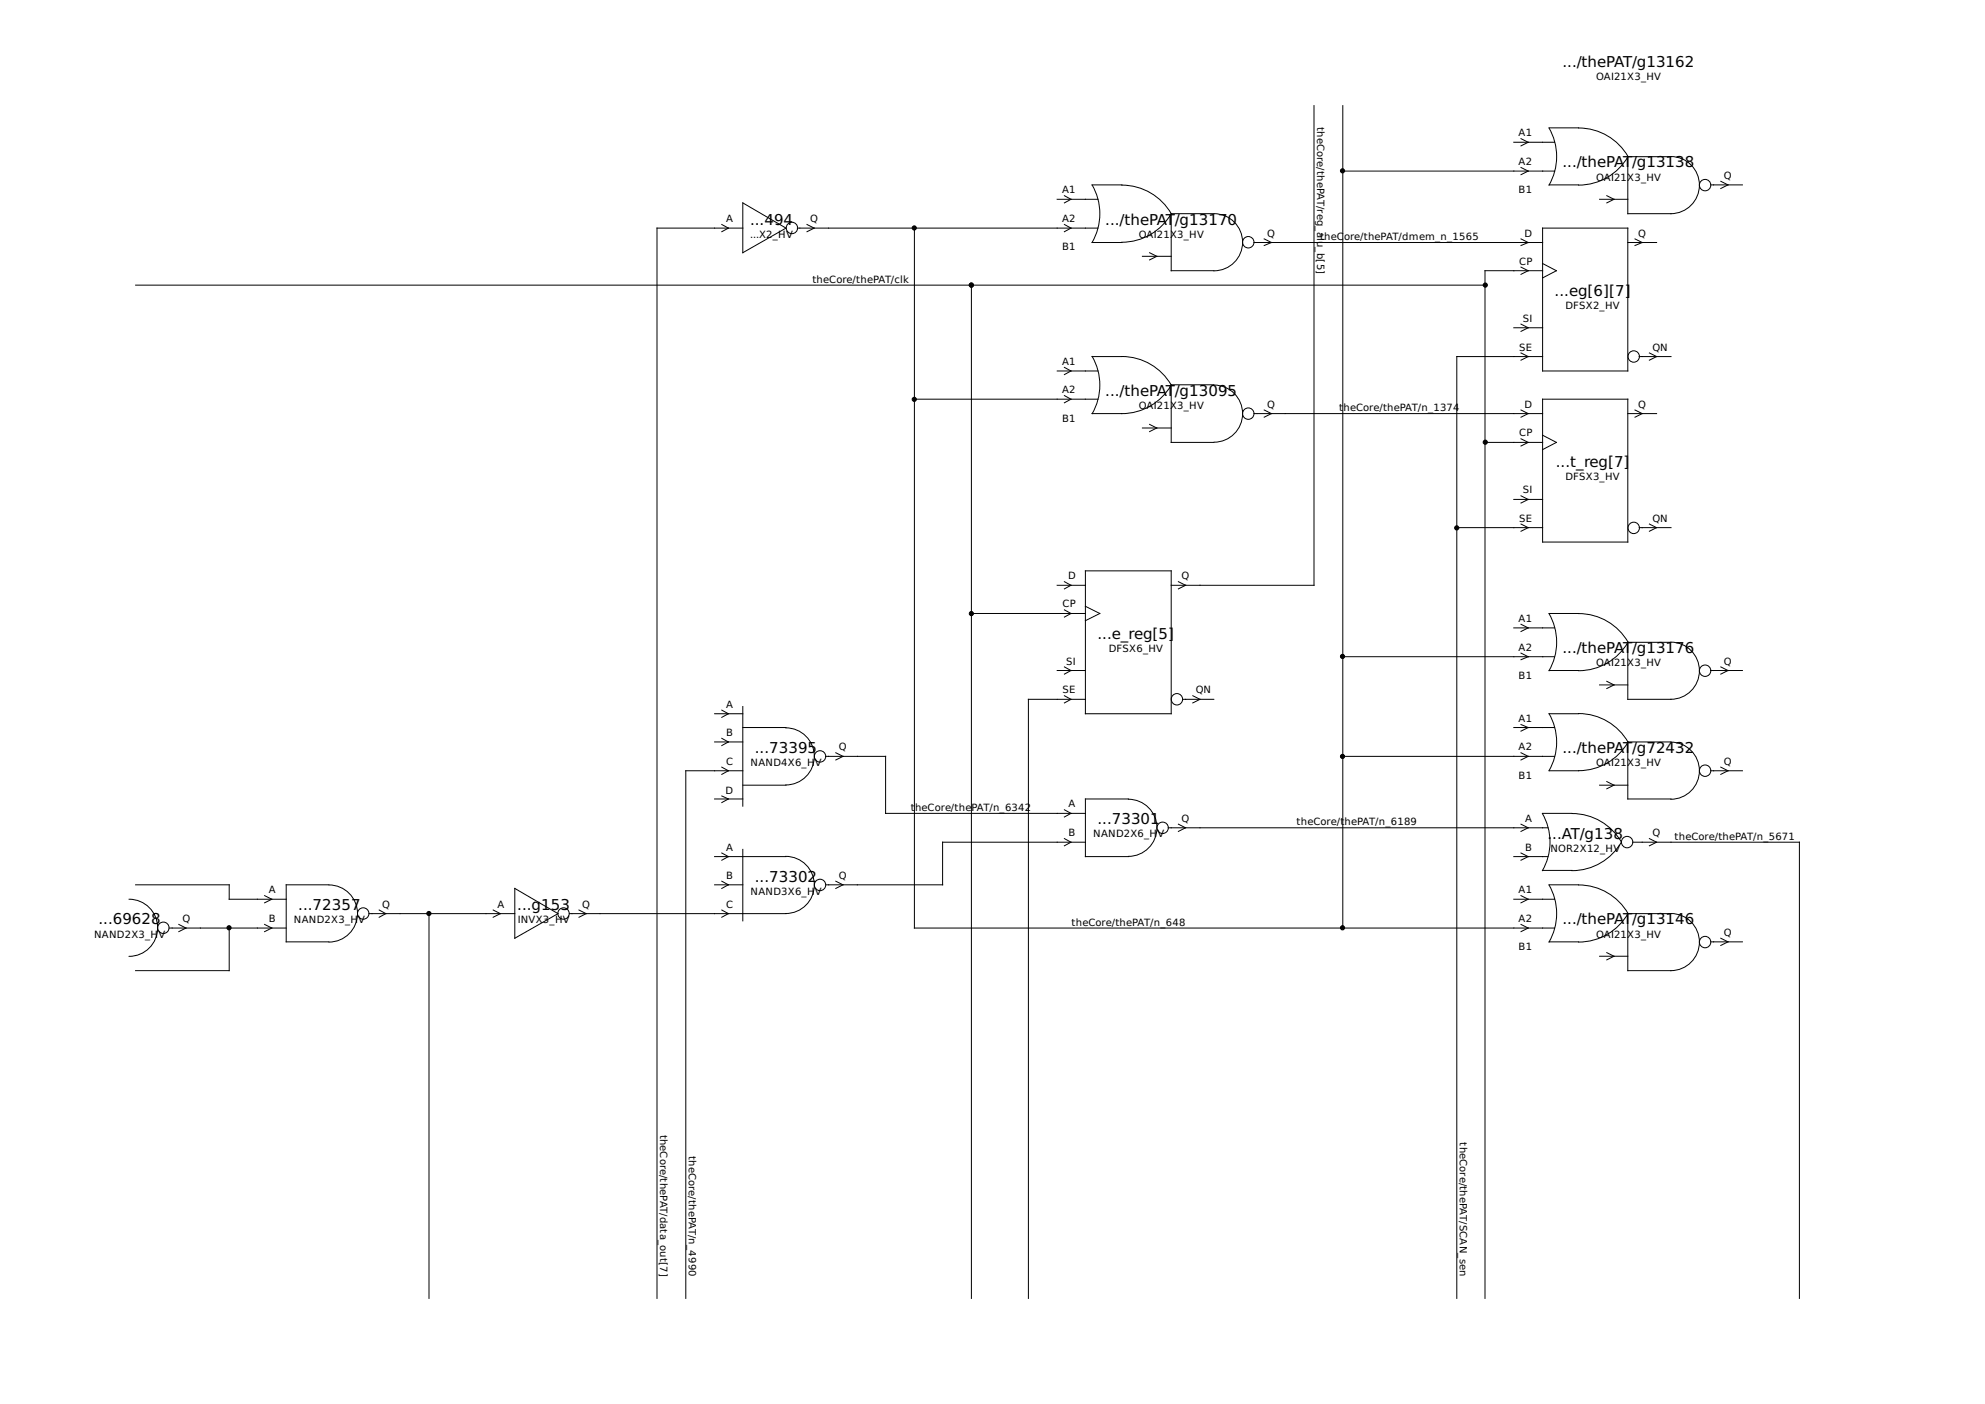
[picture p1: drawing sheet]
<svg xmlns="http://www.w3.org/2000/svg" width="420mm" height="297mm" viewBox="0 0 420 297" stroke-linecap="round" stroke-linejoin="round" font-family="sans-serif">
<g fill="none" stroke="#000" stroke-width=".21">
<path d="M231.1 39.1h6.4M231.2 39.2a12.1 12.1 0 0 1 0 12.1M237.4 39.2a12.1 12.1 0 0 1 10.5 6M278.1 22.4v101.4h-30.2M284.2 36.2h44.9M284.2 22.4v173.9M320.4 30.1h8.7M321.9 29.3l1.6 .8-1.6 .8M321.9 35.4l1.6 .8-1.6 .8M327.9 27.1a12.1 12.1 0 0 1 0 12.1M327.9 27.1h6.2M327.9 39.1h6.2"/>
<path d="M334.1 27.1a12.1 12.1 0 0 1 10.5 6 12.1 12.1 0 0 1-10.5 6.1M353.7 33.1a6 6 0 0 1 6 6.1 6 6 0 0 1-6 6M353.7 33.1h-9.1v12.1h9.1M362.1 39.1h6.7M364.2 38.4l1.6 .7-1.6 .8M152.8 47.5l1.4 .8-1.4 .7M157.2 42.9l9.2 5.4-9.2 5.2zM157.2 48.3h-18.1v226.4M168.8 48.3h63.6M170.8 47.5l1.5 .8-1.5 .7M193.5 48.3v148h135.6M223.8 42.2h8.6"/>
<path d="M225.3 41.4l1.4 .8-1.4 .7M225.3 47.5l1.4 .8-1.4 .7M231.1 51.3h6.4M241.8 54.2h6.1M243.3 53.5l1.6 .7-1.6 .8M247.9 45.2h9M247.9 45.2v12.1h9M247.9 45.2a12.1 12.1 0 0 1-10.5 6.1M257 45.2a6 6 0 0 1 6 6.1 6 6 0 0 1-6 6M265.4 51.3h61.1M267.6 50.5l1.5 .8-1.5 .6M321.9 50.5l1.6 .8-1.6 .6"/>
<path d="M321.9 56.5l1.6 .8-1.6 .7M326.5 48.3h18.1v30.2h-18.1zM326.5 55.8l2.9 1.5-2.9 1.5M326.5 57.3h-12.2v217.4M338.6 42.2h6M340.1 41.4l1.5 .8-1.5 .7M344.6 51.3h6M346.1 50.5l1.5 .8-1.5 .6M28.7 60.3h285.6M205.6 60.3v214.4M223.8 78.5h8.6M225.3 77.7l1.4 .8-1.4 .7"/>
<path d="M231.1 75.4h6.4M231.2 75.4a12.1 12.1 0 0 1 0 12.1M237.4 75.4a12.1 12.1 0 0 1 10.5 6.1M320.4 69.3h6.1M321.9 74.7l1.6 .7-1.6 .8M321.9 68.6l1.6 .7-1.6 .8M326.5 75.4h-18.1v199.3M347 75.4h6.7M349.1 74.7l1.5 .7-1.5 .8M193.5 84.5h38.9M225.3 83.7l1.4 .8-1.4 .7M231.1 87.5h6.4"/>
<path d="M241.8 90.6h6.1M243.3 89.8l1.6 .8-1.6 .7M247.9 81.5a12.1 12.1 0 0 1-10.5 6M256.9 81.4h-9v12.2h9M257 81.5a6 6 0 0 1 6 6 6 6 0 0 1-6 6.1M265.4 87.5h61.1M267.6 86.7l1.5 .8-1.5 .8M314.3 93.6h12.2M321.9 86.7l1.6 .8-1.6 .8M321.9 92.8l1.6 .8-1.6 .8M326.5 84.5h18.1v30.2h-18.1zM326.5 92.1l2.9 1.5-2.9 1.5"/>
<path d="M344.6 87.5h6M346.1 86.7l1.5 .8-1.5 .8M308.4 111.6h18.1M320.4 105.7h6.1M321.9 104.9l1.6 .8-1.6 .7M321.9 110.9l1.6 .7-1.6 .8M347 111.6h6.7M349.1 110.9l1.5 .7-1.5 .8M205.6 129.8h24.1M223.8 123.8h5.9M225.3 123.1l1.4 .7-1.4 .8M225.3 129l1.4 .8-1.4 .8"/>
<path d="M229.7 120.8h18.2v30.2h-18.2zM229.7 128.3l3.1 1.5-3.1 1.5M249.4 123.1l1.6 .7-1.6 .8M284.2 138.9h44.9M320.4 132.8h8.7M321.9 132.1l1.6 .7-1.6 .8M321.9 138.2l1.6 .7-1.6 .7M327.9 129.8a12.1 12.1 0 0 1 0 12.1M327.9 129.8h6.2a12.1 12.1 0 0 1 10.5 6.1 12.1 12.1 0 0 1-10.5 6M353.7 135.9a6 6 0 0 1 6 6 6 6 0 0 1-6 6M353.7 135.9h-9.1v12.1h9.1M151.3 151h5.9"/>
<path d="M151.3 157h5.9M152.8 150.2l1.4 .8-1.4 .8M152.8 156.2l1.4 .8-1.4 .7M157.2 153.9h9.2M157.2 149.5v21.1M166.3 154a6 6 0 0 1 6.1 6 6 6 0 0 1-6.1 6.1M176.9 159.3l1.5 .7-1.5 .8M223.8 141.9h5.9M225.3 141.1l1.4 .8-1.4 .7M225.3 147.2l1.4 .8-1.4 .7M229.7 148h-12v126.7M250.3 148h6.6"/>
<path d="M252.5 147.2l1.5 .8-1.5 .7M320.4 153.9h8.7M321.9 153.3l1.6 .6-1.6 .8M321.9 159.3l1.6 .7-1.6 .8M327.9 151a12.1 12.1 0 0 1 0 12.1M327.9 151h6.2M327.9 141.9h6.2M334.1 151a12.1 12.1 0 0 1 10.5 6 12.1 12.1 0 0 1-10.5 6.1M338.6 144.9h6M340.1 144.1l1.5 .8-1.5 .8M353.7 157a6 6 0 0 1 6 6.1 6 6 0 0 1-6 6M353.7 157h-9.1v12h9.1"/>
<path d="M362.1 141.9h6.7M364.2 141.1l1.6 .8-1.6 .7M151.3 169h5.9M152.8 162.3l1.4 .8-1.4 .7M152.8 168.4l1.4 .6-1.4 .8M157.2 163.1h-12v111.6M157.2 179.7v15.1M157.2 166.1h9.2M174.8 160h12.7v12.1h42.2M225.3 171.3l1.4 .8-1.4 .7M225.3 177.4l1.4 .8-1.4 .7M229.7 178.2h-30.2v9h-24.7"/>
<path d="M238.8 169.1a6 6 0 0 1 6.1 6 6 6 0 0 1-6.1 6.1M238.9 169h-9.2v12.2h9.2M247.3 175.1h80.4M249.4 174.4l1.6 .7-1.6 .8M284.2 160h44.9M321.9 174.4l1.6 .7-1.6 .8M326.5 172.1a12.1 12.1 0 0 1 0 12.1M326.5 172.1h6.2M327.9 163.1h6.2M332.7 172.1a12.1 12.1 0 0 1 10.5 6.1 12.1 12.1 0 0 1-10.5 6M338.6 166.1h6M340.1 165.4l1.5 .7-1.5 .8"/>
<path d="M345.6 178.2h35.3v96.5M349.1 177.4l1.5 .8-1.5 .7M362.1 163.1h6.7M364.2 162.3l1.6 .8-1.6 .7M27.3 190.2a6 6 0 0 1 6.1 6.1 6 6 0 0 1-6.1 6M28.7 187.2h19.8v3h12.1M35.8 196.3h24.8M37.8 195.6l1.6 .7-1.6 .8M48.5 196.3v9.1h-19.8M56 189.5l1.5 .7-1.5 .8M56 195.6l1.5 .7-1.5 .8M69.6 187.2h-9v12.1h9"/>
<path d="M69.6 187.2a6 6 0 0 1 6.1 6.1 6 6 0 0 1-6.1 6M78.1 193.3h30.9M80.3 192.5l1.4 .8-1.4 .8M90.8 193.3v81.4M104.4 192.5l1.5 .8-1.5 .8M109 188l9.1 5.3-9.1 5.2zM120.5 193.3h45.9M122.6 192.5l1.5 .8-1.5 .8M151.3 181.2h15.1M151.3 187.2h5.9M152.8 180.5l1.4 .7-1.4 .8M152.8 186.4l1.4 .8-1.4 .8"/>
<path d="M152.8 192.5l1.4 .8-1.4 .8M166.3 181.2a6 6 0 0 1 6.1 6 6 6 0 0 1-6.1 6.1M176.9 186.4l1.5 .8-1.5 .8M320.4 181.2h7.3M320.4 190.2h8.7M321.9 180.5l1.6 .7-1.6 .8M321.9 189.5l1.6 .7-1.6 .8M321.9 195.6l1.6 .7-1.6 .8M326.5 184.2h6.2M327.9 187.2a12.1 12.1 0 0 1 0 12.1M327.9 187.2h6.2a12.1 12.1 0 0 1 10.5 6.1 12.1 12.1 0 0 1-10.5 6M327.9 199.3h6.2"/>
<path d="M353.7 193.3a6 6 0 0 1 6 6 6 6 0 0 1-6 6.1M353.7 193.3h-9.1v12.1h9.1M362.1 199.3h6.7M364.2 198.5l1.6 .8-1.6 .7M338.6 202.3h6M340.1 201.5l1.5 .8-1.5 .8"/>
<circle cx="360.9" cy="39.2" r="1.21"/>
<circle cx="167.6" cy="48.2" r="1.21"/>
<circle cx="264.2" cy="51.3" r="1.21"/>
<circle cx="345.8" cy="75.4" r="1.21"/>
<circle cx="264.2" cy="87.5" r="1.21"/>
<circle cx="345.8" cy="111.7" r="1.21"/>
<circle cx="249.1" cy="147.9" r="1.21"/>
<circle cx="360.9" cy="141.9" r="1.21"/>
<circle cx="173.6" cy="160" r="1.21"/>
<circle cx="246.1" cy="175.1" r="1.21"/>
<circle cx="344.4" cy="178.2" r="1.21"/>
<circle cx="360.9" cy="163.1" r="1.21"/>
<circle cx="34.6" cy="196.3" r="1.21"/>
<circle cx="76.9" cy="193.3" r="1.21"/>
<circle cx="119.3" cy="193.3" r="1.21"/>
<circle cx="173.6" cy="187.2" r="1.21"/>
<circle cx="360.9" cy="199.3" r="1.21"/>
</g>
<g fill="#000" stroke="#000" stroke-width=".21">
<circle cx="284.2" cy="36.1" r=".44"/>
<circle cx="193.5" cy="48.2" r=".44"/>
<circle cx="205.6" cy="60.3" r=".44"/>
<circle cx="314.4" cy="60.3" r=".44"/>
<circle cx="193.5" cy="84.5" r=".44"/>
<circle cx="314.4" cy="93.6" r=".44"/>
<circle cx="308.3" cy="111.7" r=".44"/>
<circle cx="205.6" cy="129.8" r=".44"/>
<circle cx="284.2" cy="138.9" r=".44"/>
<circle cx="284.2" cy="160" r=".44"/>
<circle cx="48.5" cy="196.3" r=".44"/>
<circle cx="90.8" cy="193.3" r=".44"/>
<circle cx="284.2" cy="196.3" r=".44"/>
</g>
<g font-size="3.2">
<text x="330.7" y="14.2">.../thePAT/g13162</text>
<text x="330.7" y="35.4">.../thePAT</text>
<text x="345.4" y="35.4">/g13138</text>
<text x="158.7" y="47.5">...494</text>
<text x="233.9" y="47.5">.../thePAT</text>
<text x="248.7" y="47.5">/g13170</text>
<text x="329.1" y="62.6">...eg[6][7]</text>
<text x="233.9" y="83.8">.../thePAT</text>
<text x="248.7" y="83.8">/g13095</text>
<text x="329.3" y="98.8">...t_reg[7]</text>
<text x="232.3" y="135.1">...e_reg[5]</text>
<text x="330.7" y="138.2">.../thePAT</text>
<text x="345.4" y="138.2">/g13176</text>
<text x="159.8" y="159.3">...73395</text>
<text x="330.7" y="159.3">.../thePAT</text>
<text x="345.4" y="159.3">/g72432</text>
<text x="232.3" y="174.4">...73301</text>
<text x="327.5" y="177.4">...AT/g138</text>
<text x="159.8" y="186.6">...73302</text>
<text x="20.8" y="195.6">...69628</text>
<text x="63.1" y="192.5">...72357</text>
<text x="109.5" y="192.5">...g153</text>
<text x="330.7" y="195.6">.../thePAT</text>
<text x="345.4" y="195.6">/g13146</text>
</g>
<g font-size="2.1">
<text x="337.8" y="17">OAI21X3_HV</text>
<text x="278.8" y="26.9" transform="rotate(90 278.8 26.9)">theCore/thePAT/reg_alu_b[5]</text>
<text x="321.4" y="28.8">A1</text>
<text x="321.4" y="34.9">A2</text>
<text x="224.8" y="40.9">A1</text>
<text x="321.4" y="40.9">B1</text>
<text x="337.8" y="38.2">OAI21X3_HV</text>
<text x="364.9" y="37.8">Q</text>
<text x="153.7" y="47">A</text>
<text x="171.5" y="47">Q</text>
<text x="224.8" y="47">A2</text>
<text x="158.7" y="50.3">...X2_HV</text>
<text x="224.8" y="53">B1</text>
<text x="241" y="50.3">OAI21X3_HV</text>
<text x="268.2" y="50">Q</text>
<text x="279.4" y="50.8">theC</text>
<text x="284.5" y="50.8">ore/thePAT/dmem_n_1565</text>
<text x="322.7" y="50">D</text>
<text x="346.7" y="50">Q</text>
<text x="172" y="59.8">theCore/thePAT/clk</text>
<text x="321.6" y="56">CP</text>
<text x="331.3" y="65.4">DFSX2_HV</text>
<text x="322.3" y="68.1">SI</text>
<text x="224.8" y="77.2">A1</text>
<text x="321.6" y="74.2">SE</text>
<text x="349.8" y="74.2">QN</text>
<text x="224.8" y="83.2">A2</text>
<text x="224.8" y="89.3">B1</text>
<text x="241" y="86.6">OAI21X3_HV</text>
<text x="268.2" y="86.2">Q</text>
<text x="283.5" y="87">t</text>
<text x="284.4" y="87">heCore/thePAT/n_1374</text>
<text x="322.7" y="86.2">D</text>
<text x="346.7" y="86.2">Q</text>
<text x="321.6" y="92.3">CP</text>
<text x="331.3" y="101.6">DFSX3_HV</text>
<text x="322.3" y="104.4">SI</text>
<text x="321.6" y="110.4">SE</text>
<text x="349.8" y="110.4">QN</text>
<text x="226.1" y="122.6">D</text>
<text x="250.1" y="122.6">Q</text>
<text x="224.9" y="128.5">CP</text>
<text x="321.4" y="131.6">A1</text>
<text x="234.7" y="137.9">DFSX6_HV</text>
<text x="321.4" y="137.7">A2</text>
<text x="225.7" y="140.6">SI</text>
<text x="321.4" y="143.6">B1</text>
<text x="337.8" y="141">OAI21X3_HV</text>
<text x="364.9" y="140.6">Q</text>
<text x="153.7" y="149.7">A</text>
<text x="224.9" y="146.7">SE</text>
<text x="253.1" y="146.7">QN</text>
<text x="153.7" y="155.7">B</text>
<text x="321.4" y="152.8">A1</text>
<text x="153.7" y="161.8">C</text>
<text x="177.5" y="158.7">Q</text>
<text x="321.4" y="158.7">A2</text>
<text x="364.9" y="161.8">Q</text>
<text x="153.5" y="167.9">D</text>
<text x="158.9" y="162.1">NAND4X6_HV</text>
<text x="321.4" y="164.8">B1</text>
<text x="337.8" y="162.1">OAI21X3_HV</text>
<text x="192.8" y="171.6">t</text>
<text x="193.7" y="171.6">heCore/the</text>
<text x="205.6" y="171.6">PAT/n_6342</text>
<text x="226.2" y="170.8">A</text>
<text x="250.1" y="173.9">Q</text>
<text x="322.8" y="173.9">A</text>
<text x="153.7" y="180">A</text>
<text x="226.2" y="176.9">B</text>
<text x="231.4" y="177.2">NAND2X6_HV</text>
<text x="274.4" y="174.6">theCore/t</text>
<text x="284.6" y="174.6">hePAT/n_6189</text>
<text x="322.8" y="180">B</text>
<text x="349.8" y="176.9">Q</text>
<text x="354.5" y="177.7">theCore/thePAT/n_5671</text>
<text x="153.7" y="185.9">B</text>
<text x="177.5" y="185.9">Q</text>
<text x="328.2" y="180.2">NOR2X12_HV</text>
<text x="56.9" y="189">A</text>
<text x="158.9" y="189.4">NAND3X6_HV</text>
<text x="321.4" y="189">A1</text>
<text x="38.6" y="195.1">Q</text>
<text x="56.9" y="195.1">B</text>
<text x="62.2" y="195.3">NAND2X3_HV</text>
<text x="80.9" y="192">Q</text>
<text x="105.3" y="192">A</text>
<text x="109.6" y="195.3">INVX3_HV</text>
<text x="123.2" y="192">Q</text>
<text x="153.7" y="192">C</text>
<text x="226.8" y="195.8">theCore/thePAT/n_648</text>
<text x="321.4" y="195.1">A2</text>
<text x="364.9" y="198">Q</text>
<text x="19.9" y="198.4">NAND2X3_HV</text>
<text x="321.4" y="201">B1</text>
<text x="337.8" y="198.4">OAI21X3_HV</text>
<text x="139.7" y="240" transform="rotate(90 139.7 240)">theCore/thePAT/data_out[7]</text>
<text x="145.8" y="244.6" transform="rotate(90 145.8 244.6)">theCore/thePAT/n_4990</text>
<text x="309" y="241.7" transform="rotate(90 309 241.7)">theCore/thePAT/SCAN_sen</text>
</g>
</svg>
